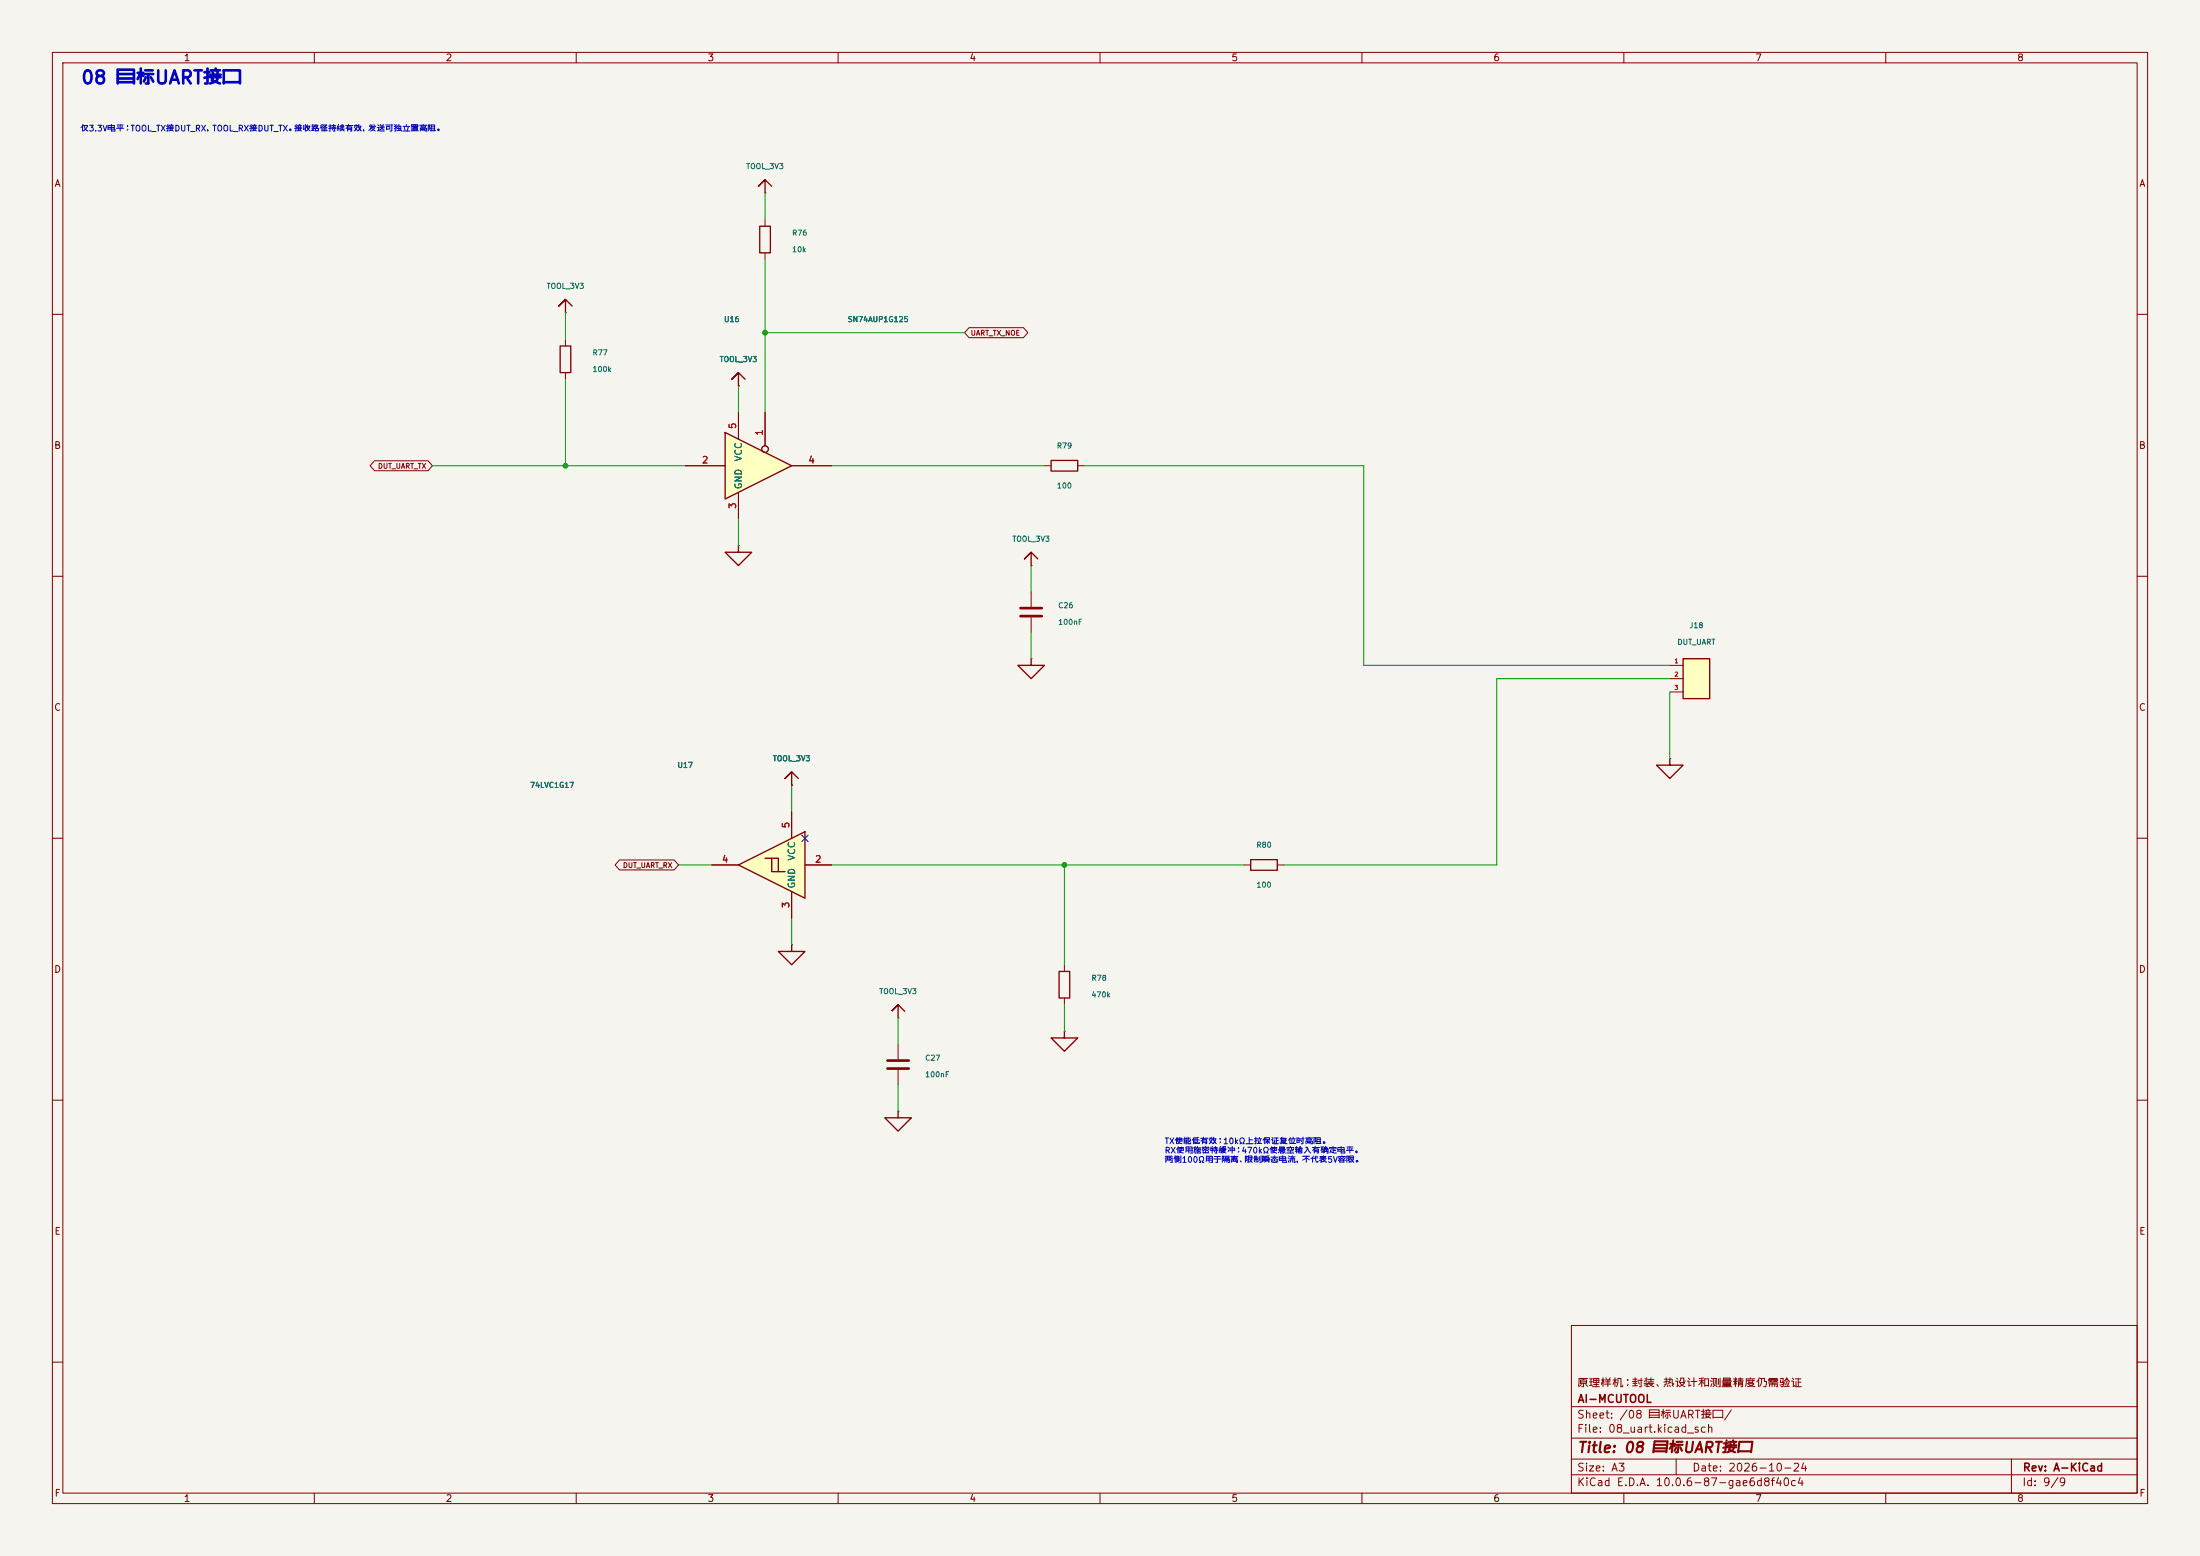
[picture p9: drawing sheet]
(kicad_sch
 (version 20260306)
 (generator "eeschema")
 (generator_version "10.0")
 (paper "A3")
 (title_block
  (title "08 目标UART接口")
  (date "2026-10-24")
  (rev "A-KiCad")
  (company "AI-MCUTOOL")
  (comment 1 "原理样机；封装、热设计和测量精度仍需验证"))
 (lib_symbols
  (symbol "AI_MCUTOOL:C"
   (pin_numbers (hide yes))
   (pin_names
    (offset 0.254)) (exclude_from_sim no) (in_bom yes) (on_board yes)
   (in_pos_files yes)
   (duplicate_pin_numbers_are_jumpers no)
   (property "Reference" "C" (at 0.635 2.54 0) (show_name no) (do_not_autoplace no) (effects (font (size 1.27 1.27)) (justify left)))
   (property "Value" "C" (at 0.635 -2.54 0) (show_name no) (do_not_autoplace no) (effects (font (size 1.27 1.27)) (justify left)))
   (property "Footprint" "" (at 0.9652 -3.81 0) (show_name no) (do_not_autoplace no) (hide yes) (effects (font (size 1.27 1.27))))
   (property "Datasheet" "" (at 0 0 0) (show_name no) (do_not_autoplace no) (hide yes) (effects (font (size 1.27 1.27))))
   (property "Description" "Unpolarized capacitor" (at 0 0 0) (show_name no) (do_not_autoplace no) (hide yes) (effects (font (size 1.27 1.27))))
   (symbol "C_0_1"
    (polyline (pts (xy -2.032 0.762) (xy 2.032 0.762)) (stroke (width 0.508) (type default)) (fill (type none)))
    (polyline (pts (xy -2.032 -0.762) (xy 2.032 -0.762)) (stroke (width 0.508) (type default)) (fill (type none))))
   (symbol "C_1_1"
    (pin passive line (at 0 3.81 270) (length 2.794) (name "" (effects (font (size 1.27 1.27)))) (number "1" (effects (font (size 1.27 1.27)))))
    (pin passive line (at 0 -3.81 90) (length 2.794) (name "" (effects (font (size 1.27 1.27)))) (number "2" (effects (font (size 1.27 1.27))))))
   (embedded_fonts no))
  (symbol "AI_MCUTOOL:COMMON_GND"
   (power global)
   (pin_numbers (hide yes))
   (pin_names
    (offset 0.635) (hide yes)) (exclude_from_sim no) (in_bom no) (on_board no)
   (in_pos_files yes)
   (duplicate_pin_numbers_are_jumpers no)
   (property "Reference" "#PWR" (at 0 0 0) (show_name no) (do_not_autoplace no) (effects (font (size 1 1))))
   (property "Value" "COMMON_GND" (at 0 0 0) (show_name no) (do_not_autoplace no) (effects (font (size 1 1))))
   (property "Footprint" "" (at 0 0 0) (show_name no) (do_not_autoplace no) (hide yes) (effects (font (size 1 1))))
   (property "Datasheet" "" (at 0 0 0) (show_name no) (do_not_autoplace no) (hide yes) (effects (font (size 1 1))))
   (property "Description" "" (at 0 0 0) (show_name no) (do_not_autoplace no) (hide yes) (effects (font (size 1.27 1.27))))
   (symbol "COMMON_GND_0_1"
    (polyline (pts (xy 0 0) (xy 0 -1.27) (xy -2.54 -1.27) (xy 0 -3.81) (xy 2.54 -1.27) (xy 0 -1.27)) (stroke (width 0.254) (type default)) (fill (type none))))
   (symbol "COMMON_GND_1_1"
    (pin power_in line (at 0 0 90) (length 0) (name "COMMON_GND" (effects (font (size 0.9 0.9)))) (number "1" (effects (font (size 0.8 0.8))))))
   (embedded_fonts no))
  (symbol "AI_MCUTOOL:HDR3_L"
   (pin_names
    (offset 0.635)) (exclude_from_sim no) (in_bom yes) (on_board yes)
   (in_pos_files yes)
   (duplicate_pin_numbers_are_jumpers no)
   (property "Reference" "J" (at 0 0 0) (show_name no) (do_not_autoplace no) (effects (font (size 1 1))))
   (property "Value" "HDR3_L" (at 0 0 0) (show_name no) (do_not_autoplace no) (effects (font (size 1 1))))
   (property "Footprint" "" (at 0 0 0) (show_name no) (do_not_autoplace no) (hide yes) (effects (font (size 1 1))))
   (property "Datasheet" "" (at 0 0 0) (show_name no) (do_not_autoplace no) (hide yes) (effects (font (size 1 1))))
   (property "Description" "" (at 0 0 0) (show_name no) (do_not_autoplace no) (hide yes) (effects (font (size 1.27 1.27))))
   (symbol "HDR3_L_0_1"
    (rectangle (start -2.54 1.27) (end 2.54 -6.35) (stroke (width 0.254) (type default)) (fill (type background))))
   (symbol "HDR3_L_1_1"
    (pin passive line (at -5.08 0 0) (length 2.54) (name "" (effects (font (size 0.9 0.9)))) (number "1" (effects (font (size 0.8 0.8)))))
    (pin passive line (at -5.08 -2.54 0) (length 2.54) (name "" (effects (font (size 0.9 0.9)))) (number "2" (effects (font (size 0.8 0.8)))))
    (pin passive line (at -5.08 -5.08 0) (length 2.54) (name "" (effects (font (size 0.9 0.9)))) (number "3" (effects (font (size 0.8 0.8))))))
   (embedded_fonts no))
  (symbol "AI_MCUTOOL:R"
   (pin_numbers (hide yes))
   (pin_names
    (offset 0)) (exclude_from_sim no) (in_bom yes) (on_board yes)
   (in_pos_files yes)
   (duplicate_pin_numbers_are_jumpers no)
   (property "Reference" "R" (at 2.032 0 90) (show_name no) (do_not_autoplace no) (effects (font (size 1.27 1.27))))
   (property "Value" "R" (at 0 0 90) (show_name no) (do_not_autoplace no) (effects (font (size 1.27 1.27))))
   (property "Footprint" "" (at -1.778 0 90) (show_name no) (do_not_autoplace no) (hide yes) (effects (font (size 1.27 1.27))))
   (property "Datasheet" "" (at 0 0 0) (show_name no) (do_not_autoplace no) (hide yes) (effects (font (size 1.27 1.27))))
   (property "Description" "Resistor" (at 0 0 0) (show_name no) (do_not_autoplace no) (hide yes) (effects (font (size 1.27 1.27))))
   (symbol "R_0_1"
    (rectangle (start -1.016 -2.54) (end 1.016 2.54) (stroke (width 0.254) (type default)) (fill (type none))))
   (symbol "R_1_1"
    (pin passive line (at 0 3.81 270) (length 1.27) (name "" (effects (font (size 1.27 1.27)))) (number "1" (effects (font (size 1.27 1.27)))))
    (pin passive line (at 0 -3.81 90) (length 1.27) (name "" (effects (font (size 1.27 1.27)))) (number "2" (effects (font (size 1.27 1.27))))))
   (embedded_fonts no))
  (symbol "AI_MCUTOOL:RX_BUFFER" (exclude_from_sim no) (in_bom yes) (on_board yes)
   (in_pos_files yes)
   (duplicate_pin_numbers_are_jumpers no)
   (property "Reference" "U" (at 0 3.81 0) (show_name no) (do_not_autoplace no) (effects (font (size 1.27 1.27)) (justify left)))
   (property "Value" "RX_BUFFER" (at 0 -3.81 0) (show_name no) (do_not_autoplace no) (effects (font (size 1.27 1.27)) (justify left)))
   (property "Footprint" "" (at -2.54 0 0) (show_name no) (do_not_autoplace no) (hide yes) (effects (font (size 1.27 1.27))))
   (property "Datasheet" "https://www.ti.com/lit/ds/symlink/sn74lvc1g17.pdf" (at 0 -6.35 0) (show_name no) (do_not_autoplace no) (hide yes) (effects (font (size 1.27 1.27)) (justify left)))
   (property "Description" "Single Schmitt Buffer Gate, Low-Voltage CMOS" (at 0 0 0) (show_name no) (do_not_autoplace no) (hide yes) (effects (font (size 1.27 1.27))))
   (symbol "RX_BUFFER_0_1"
    (polyline (pts (xy -7.62 6.35) (xy -7.62 -6.35) (xy 5.08 0) (xy -7.62 6.35)) (stroke (width 0.254) (type default)) (fill (type background)))
    (polyline (pts (xy -3.81 -1.27) (xy -2.54 -1.27) (xy -2.54 1.27) (xy -1.27 1.27)) (stroke (width 0.254) (type default)) (fill (type background)))
    (polyline (pts (xy -2.54 -1.27) (xy -1.27 -1.27) (xy -1.27 1.27) (xy 0 1.27)) (stroke (width 0.254) (type default)) (fill (type background))))
   (symbol "RX_BUFFER_1_1"
    (pin no_connect line (at -7.62 5.08 180) (length 5.08) (hide yes) (name "NC" (effects (font (size 1.27 1.27)))) (number "1" (effects (font (size 1.27 1.27)))))
    (pin input line (at -12.7 0 0) (length 5.08) (name "" (effects (font (size 1.27 1.27)))) (number "2" (effects (font (size 1.27 1.27)))))
    (pin power_in line (at -5.08 -10.16 90) (length 5.08) (name "GND" (effects (font (size 1.27 1.27)))) (number "3" (effects (font (size 1.27 1.27)))))
    (pin output line (at 10.16 0 180) (length 5.08) (name "" (effects (font (size 1.27 1.27)))) (number "4" (effects (font (size 1.27 1.27)))))
    (pin power_in line (at -5.08 10.16 270) (length 5.08) (name "VCC" (effects (font (size 1.27 1.27)))) (number "5" (effects (font (size 1.27 1.27))))))
   (embedded_fonts no))
  (symbol "AI_MCUTOOL:TOOL_3V3"
   (power global)
   (pin_numbers (hide yes))
   (pin_names
    (offset 0.635) (hide yes)) (exclude_from_sim no) (in_bom no) (on_board no)
   (in_pos_files yes)
   (duplicate_pin_numbers_are_jumpers no)
   (property "Reference" "#PWR" (at 0 0 0) (show_name no) (do_not_autoplace no) (effects (font (size 1 1))))
   (property "Value" "TOOL_3V3" (at 0 0 0) (show_name no) (do_not_autoplace no) (effects (font (size 1 1))))
   (property "Footprint" "" (at 0 0 0) (show_name no) (do_not_autoplace no) (hide yes) (effects (font (size 1 1))))
   (property "Datasheet" "" (at 0 0 0) (show_name no) (do_not_autoplace no) (hide yes) (effects (font (size 1 1))))
   (property "Description" "" (at 0 0 0) (show_name no) (do_not_autoplace no) (hide yes) (effects (font (size 1.27 1.27))))
   (symbol "TOOL_3V3_0_1"
    (polyline (pts (xy 0 0) (xy 0 2.54) (xy -1.27 1.27) (xy 0 2.54) (xy 1.27 1.27)) (stroke (width 0.254) (type default)) (fill (type none))))
   (symbol "TOOL_3V3_1_1"
    (pin power_in line (at 0 0 90) (length 0) (name "TOOL_3V3" (effects (font (size 0.9 0.9)))) (number "1" (effects (font (size 0.8 0.8))))))
   (embedded_fonts no))
  (symbol "AI_MCUTOOL:TX_BUFFER" (exclude_from_sim no) (in_bom yes) (on_board yes)
   (in_pos_files yes)
   (duplicate_pin_numbers_are_jumpers no)
   (property "Reference" "U" (at -2.54 3.81 0) (show_name no) (do_not_autoplace no) (effects (font (size 1.27 1.27))))
   (property "Value" "TX_BUFFER" (at 0 -3.81 0) (show_name no) (do_not_autoplace no) (effects (font (size 1.27 1.27))))
   (property "Footprint" "" (at 0 0 0) (show_name no) (do_not_autoplace no) (hide yes) (effects (font (size 1.27 1.27))))
   (property "Datasheet" "http://www.ti.com/lit/sg/scyt129e/scyt129e.pdf" (at 0 0 0) (show_name no) (do_not_autoplace no) (hide yes) (effects (font (size 1.27 1.27))))
   (property "Description" "Single Buffer Gate Tri-State, Low-Voltage CMOS" (at 0 0 0) (show_name no) (do_not_autoplace no) (hide yes) (effects (font (size 1.27 1.27))))
   (symbol "TX_BUFFER_0_1"
    (polyline (pts (xy -7.62 6.35) (xy -7.62 -6.35) (xy 5.08 0) (xy -7.62 6.35)) (stroke (width 0.254) (type default)) (fill (type background))))
   (symbol "TX_BUFFER_1_1"
    (pin input inverted (at 0 10.16 270) (length 7.62) (name "" (effects (font (size 1.27 1.27)))) (number "1" (effects (font (size 1.27 1.27)))))
    (pin input line (at -15.24 0 0) (length 7.62) (name "" (effects (font (size 1.27 1.27)))) (number "2" (effects (font (size 1.27 1.27)))))
    (pin power_in line (at -5.08 -10.16 90) (length 5.08) (name "GND" (effects (font (size 1.27 1.27)))) (number "3" (effects (font (size 1.27 1.27)))))
    (pin tri_state line (at 12.7 0 180) (length 7.62) (name "" (effects (font (size 1.27 1.27)))) (number "4" (effects (font (size 1.27 1.27)))))
    (pin power_in line (at -5.08 10.16 270) (length 5.08) (name "VCC" (effects (font (size 1.27 1.27)))) (number "5" (effects (font (size 1.27 1.27))))))
   (embedded_fonts no)))
 (text "08 目标UART接口"
  (exclude_from_sim no)
  (at 15.24 16.51 0)
  (effects (font (size 2.5 2.5)
    (bold yes)) (justify left bottom)))
 (text "仅3.3V电平；TOOL_TX接DUT_RX，TOOL_RX接DUT_TX。接收路径持续有效，发送可独立置高阻。"
  (exclude_from_sim no)
  (at 15.24 25.4 0)
  (effects (font (size 1.1 1.1)) (justify left bottom)))
 (text "TX使能低有效；10kΩ上拉保证复位时高阻。\nRX使用施密特缓冲；470kΩ使悬空输入有确定电平。\n两侧100Ω用于隔离、限制瞬态电流，不代表5V容限。"
  (exclude_from_sim no)
  (at 222.25 222.25 0)
  (effects (font (size 1.1 1.1)) (justify left bottom)))
 (junction
  (at 107.95 88.9)
  (diameter 0)
  (color 0 0 0 0))
 (junction
  (at 146.05 63.5)
  (diameter 0)
  (color 0 0 0 0))
 (junction
  (at 203.2 165.1)
  (diameter 0)
  (color 0 0 0 0))
 (no_connect
  (at 153.67 160.02))
 (wire
  (pts (xy 107.95 72.39) (xy 107.95 88.9))
  (stroke (width 0) (type default)))
 (wire
  (pts (xy 196.85 107.95) (xy 196.85 113.03))
  (stroke (width 0) (type default)))
 (wire
  (pts (xy 245.11 165.1) (xy 285.75 165.1))
  (stroke (width 0) (type default)))
 (wire
  (pts (xy 260.35 88.9) (xy 260.35 127))
  (stroke (width 0) (type default)))
 (wire
  (pts (xy 82.55 88.9) (xy 107.95 88.9))
  (stroke (width 0) (type default)))
 (wire
  (pts (xy 171.45 207.01) (xy 171.45 212.09))
  (stroke (width 0) (type default)))
 (wire
  (pts (xy 140.97 73.66) (xy 140.97 78.74))
  (stroke (width 0) (type default)))
 (wire
  (pts (xy 285.75 129.54) (xy 285.75 165.1))
  (stroke (width 0) (type default)))
 (wire
  (pts (xy 285.75 129.54) (xy 318.77 129.54))
  (stroke (width 0) (type default)))
 (wire
  (pts (xy 146.05 49.53) (xy 146.05 63.5))
  (stroke (width 0) (type default)))
 (wire
  (pts (xy 260.35 127) (xy 318.77 127))
  (stroke (width 0) (type default)))
 (wire
  (pts (xy 146.05 36.83) (xy 146.05 41.91))
  (stroke (width 0) (type default)))
 (wire
  (pts (xy 318.77 132.08) (xy 318.77 144.78))
  (stroke (width 0) (type default)))
 (wire
  (pts (xy 203.2 165.1) (xy 203.2 184.15))
  (stroke (width 0) (type default)))
 (wire
  (pts (xy 146.05 63.5) (xy 184.15 63.5))
  (stroke (width 0) (type default)))
 (wire
  (pts (xy 151.13 175.26) (xy 151.13 180.34))
  (stroke (width 0) (type default)))
 (wire
  (pts (xy 107.95 88.9) (xy 130.81 88.9))
  (stroke (width 0) (type default)))
 (wire
  (pts (xy 151.13 149.86) (xy 151.13 154.94))
  (stroke (width 0) (type default)))
 (wire
  (pts (xy 203.2 165.1) (xy 237.49 165.1))
  (stroke (width 0) (type default)))
 (wire
  (pts (xy 107.95 59.69) (xy 107.95 64.77))
  (stroke (width 0) (type default)))
 (wire
  (pts (xy 196.85 120.65) (xy 196.85 125.73))
  (stroke (width 0) (type default)))
 (wire
  (pts (xy 140.97 99.06) (xy 140.97 104.14))
  (stroke (width 0) (type default)))
 (wire
  (pts (xy 129.54 165.1) (xy 135.89 165.1))
  (stroke (width 0) (type default)))
 (wire
  (pts (xy 203.2 191.77) (xy 203.2 196.85))
  (stroke (width 0) (type default)))
 (wire
  (pts (xy 207.01 88.9) (xy 260.35 88.9))
  (stroke (width 0) (type default)))
 (wire
  (pts (xy 158.75 165.1) (xy 203.2 165.1))
  (stroke (width 0) (type default)))
 (wire
  (pts (xy 146.05 63.5) (xy 146.05 78.74))
  (stroke (width 0) (type default)))
 (wire
  (pts (xy 158.75 88.9) (xy 199.39 88.9))
  (stroke (width 0) (type default)))
 (wire
  (pts (xy 171.45 194.31) (xy 171.45 199.39))
  (stroke (width 0) (type default)))
 (global_label "UART_TX_NOE"
  (shape bidirectional)
  (at 184.15 63.5 0)
  (fields_autoplaced yes)
  (effects (font (size 0.95 0.95)) (justify left))
  (property "Intersheetrefs" "${INTERSHEET_REFS}" (at 196.6239 63.5 0) (hide yes) (show_name no) (do_not_autoplace no) (effects (font (size 1 1)) (justify left))))
 (global_label "DUT_UART_RX"
  (shape bidirectional)
  (at 129.54 165.1 180)
  (fields_autoplaced yes)
  (effects (font (size 0.95 0.95)) (justify right))
  (property "Intersheetrefs" "${INTERSHEET_REFS}" (at 117.0208 165.1 0) (hide yes) (show_name no) (do_not_autoplace no) (effects (font (size 1 1)) (justify right))))
 (global_label "DUT_UART_TX"
  (shape bidirectional)
  (at 82.55 88.9 180)
  (fields_autoplaced yes)
  (effects (font (size 0.95 0.95)) (justify right))
  (property "Intersheetrefs" "${INTERSHEET_REFS}" (at 70.257 88.9 0) (hide yes) (show_name no) (do_not_autoplace no) (effects (font (size 1 1)) (justify right))))
 (symbol
  (lib_id "AI_MCUTOOL:TOOL_3V3")
  (at 140.97 73.66 0)
  (unit 1)
  (body_style 1)
  (exclude_from_sim no)
  (in_bom no)
  (on_board no)
  (in_pos_files yes)
  (dnp no)
  (property "Reference" "#PWR08012" (at 0 0 0) (hide yes) (show_name no) (do_not_autoplace no) (effects (font (size 1 1))))
  (property "Value" "TOOL_3V3" (at 140.97 68.58 0) (show_name no) (do_not_autoplace no) (effects (font (size 1 1))))
  (property "Footprint" "" (at 0 0 0) (hide yes) (show_name no) (do_not_autoplace no) (effects (font (size 1 1))))
  (property "Datasheet" "" (at 140.97 73.66 0) (show_name no) (do_not_autoplace no) (effects (font (size 1.27 1.27))))
  (property "Description" "" (at 140.97 73.66 0) (show_name no) (do_not_autoplace no) (effects (font (size 1.27 1.27))))
  (pin "1"))
 (symbol
  (lib_id "AI_MCUTOOL:TOOL_3V3")
  (at 196.85 107.95 0)
  (unit 1)
  (body_style 1)
  (exclude_from_sim no)
  (in_bom no)
  (on_board no)
  (in_pos_files yes)
  (dnp no)
  (property "Reference" "#PWR08018" (at 0 0 0) (hide yes) (show_name no) (do_not_autoplace no) (effects (font (size 1 1))))
  (property "Value" "TOOL_3V3" (at 196.85 102.87 0) (show_name no) (do_not_autoplace no) (effects (font (size 1 1))))
  (property "Footprint" "" (at 0 0 0) (hide yes) (show_name no) (do_not_autoplace no) (effects (font (size 1 1))))
  (property "Datasheet" "" (at 196.85 107.95 0) (show_name no) (do_not_autoplace no) (effects (font (size 1.27 1.27))))
  (property "Description" "" (at 196.85 107.95 0) (show_name no) (do_not_autoplace no) (effects (font (size 1.27 1.27))))
  (pin "1"))
 (symbol
  (lib_id "AI_MCUTOOL:COMMON_GND")
  (at 203.2 196.85 0)
  (unit 1)
  (body_style 1)
  (exclude_from_sim no)
  (in_bom no)
  (on_board no)
  (in_pos_files yes)
  (dnp no)
  (property "Reference" "#PWR08017" (at 0 0 0) (hide yes) (show_name no) (do_not_autoplace no) (effects (font (size 1 1))))
  (property "Value" "COMMON_GND" (at 203.2 191.77 0) (hide yes) (show_name no) (do_not_autoplace no) (effects (font (size 1 1))))
  (property "Footprint" "" (at 0 0 0) (hide yes) (show_name no) (do_not_autoplace no) (effects (font (size 1 1))))
  (property "Datasheet" "" (at 203.2 196.85 0) (show_name no) (do_not_autoplace no) (effects (font (size 1.27 1.27))))
  (property "Description" "" (at 203.2 196.85 0) (show_name no) (do_not_autoplace no) (effects (font (size 1.27 1.27))))
  (pin "1"))
 (symbol
  (lib_id "AI_MCUTOOL:TOOL_3V3")
  (at 151.13 149.86 0)
  (unit 1)
  (body_style 1)
  (exclude_from_sim no)
  (in_bom no)
  (on_board no)
  (in_pos_files yes)
  (dnp no)
  (property "Reference" "#PWR08016" (at 0 0 0) (hide yes) (show_name no) (do_not_autoplace no) (effects (font (size 1 1))))
  (property "Value" "TOOL_3V3" (at 151.13 144.78 0) (show_name no) (do_not_autoplace no) (effects (font (size 1 1))))
  (property "Footprint" "" (at 0 0 0) (hide yes) (show_name no) (do_not_autoplace no) (effects (font (size 1 1))))
  (property "Datasheet" "" (at 151.13 149.86 0) (show_name no) (do_not_autoplace no) (effects (font (size 1.27 1.27))))
  (property "Description" "" (at 151.13 149.86 0) (show_name no) (do_not_autoplace no) (effects (font (size 1.27 1.27))))
  (pin "1"))
 (symbol
  (lib_id "AI_MCUTOOL:COMMON_GND")
  (at 171.45 212.09 0)
  (unit 1)
  (body_style 1)
  (exclude_from_sim no)
  (in_bom no)
  (on_board no)
  (in_pos_files yes)
  (dnp no)
  (property "Reference" "#PWR08021" (at 0 0 0) (hide yes) (show_name no) (do_not_autoplace no) (effects (font (size 1 1))))
  (property "Value" "COMMON_GND" (at 171.45 207.01 0) (hide yes) (show_name no) (do_not_autoplace no) (effects (font (size 1 1))))
  (property "Footprint" "" (at 0 0 0) (hide yes) (show_name no) (do_not_autoplace no) (effects (font (size 1 1))))
  (property "Datasheet" "" (at 171.45 212.09 0) (show_name no) (do_not_autoplace no) (effects (font (size 1.27 1.27))))
  (property "Description" "" (at 171.45 212.09 0) (show_name no) (do_not_autoplace no) (effects (font (size 1.27 1.27))))
  (pin "1"))
 (symbol
  (lib_id "AI_MCUTOOL:TOOL_3V3")
  (at 107.95 59.69 0)
  (unit 1)
  (body_style 1)
  (exclude_from_sim no)
  (in_bom no)
  (on_board no)
  (in_pos_files yes)
  (dnp no)
  (property "Reference" "#PWR08013" (at 0 0 0) (hide yes) (show_name no) (do_not_autoplace no) (effects (font (size 1 1))))
  (property "Value" "TOOL_3V3" (at 107.95 54.61 0) (show_name no) (do_not_autoplace no) (effects (font (size 1 1))))
  (property "Footprint" "" (at 0 0 0) (hide yes) (show_name no) (do_not_autoplace no) (effects (font (size 1 1))))
  (property "Datasheet" "" (at 107.95 59.69 0) (show_name no) (do_not_autoplace no) (effects (font (size 1.27 1.27))))
  (property "Description" "" (at 107.95 59.69 0) (show_name no) (do_not_autoplace no) (effects (font (size 1.27 1.27))))
  (pin "1"))
 (symbol
  (lib_id "AI_MCUTOOL:TOOL_3V3")
  (at 146.05 36.83 0)
  (unit 1)
  (body_style 1)
  (exclude_from_sim no)
  (in_bom no)
  (on_board no)
  (in_pos_files yes)
  (dnp no)
  (property "Reference" "#PWR08014" (at 0 0 0) (hide yes) (show_name no) (do_not_autoplace no) (effects (font (size 1 1))))
  (property "Value" "TOOL_3V3" (at 146.05 31.75 0) (show_name no) (do_not_autoplace no) (effects (font (size 1 1))))
  (property "Footprint" "" (at 0 0 0) (hide yes) (show_name no) (do_not_autoplace no) (effects (font (size 1 1))))
  (property "Datasheet" "" (at 146.05 36.83 0) (show_name no) (do_not_autoplace no) (effects (font (size 1.27 1.27))))
  (property "Description" "" (at 146.05 36.83 0) (show_name no) (do_not_autoplace no) (effects (font (size 1.27 1.27))))
  (pin "1"))
 (symbol
  (lib_id "AI_MCUTOOL:R")
  (at 203.2 88.9 90)
  (unit 1)
  (body_style 1)
  (exclude_from_sim no)
  (in_bom yes)
  (on_board yes)
  (in_pos_files yes)
  (dnp no)
  (property "Reference" "R79" (at 203.2 85.09 90) (show_name no) (do_not_autoplace no) (effects (font (size 1 1))))
  (property "Value" "100" (at 203.2 92.71 90) (show_name no) (do_not_autoplace no) (effects (font (size 1 1))))
  (property "Footprint" "Resistor_SMD:R_0603_1608Metric" (at 0 0 0) (hide yes) (show_name no) (do_not_autoplace no) (effects (font (size 1 1))))
  (property "Datasheet" "" (at 0 0 0) (hide yes) (show_name no) (do_not_autoplace no) (effects (font (size 1 1))))
  (property "Description" "" (at 203.2 88.9 0) (show_name no) (do_not_autoplace no) (effects (font (size 1.27 1.27))))
  (property "Manufacturer Part" "RC0603FR-07100RL" (at 0 0 0) (hide yes) (show_name no) (do_not_autoplace no) (effects (font (size 1 1))))
  (property "Design Note" "1%，额定≥0.1W初值" (at 0 0 0) (hide yes) (show_name no) (do_not_autoplace no) (effects (font (size 1 1))))
  (property "Footprint Status" "封装几何仍需制造审查" (at 0 0 0) (hide yes) (show_name no) (do_not_autoplace no) (effects (font (size 1 1))))
  (pin "1")
  (pin "2"))
 (symbol
  (lib_id "AI_MCUTOOL:C")
  (at 196.85 116.84 0)
  (unit 1)
  (body_style 1)
  (exclude_from_sim no)
  (in_bom yes)
  (on_board yes)
  (in_pos_files yes)
  (dnp no)
  (property "Reference" "C26" (at 201.93 115.57 0) (show_name no) (do_not_autoplace no) (effects (font (size 1 1)) (justify left)))
  (property "Value" "100nF" (at 201.93 118.745 0) (show_name no) (do_not_autoplace no) (effects (font (size 1 1)) (justify left)))
  (property "Footprint" "Capacitor_SMD:C_0603_1608Metric" (at 0 0 0) (hide yes) (show_name no) (do_not_autoplace no) (effects (font (size 1 1))))
  (property "Datasheet" "" (at 0 0 0) (hide yes) (show_name no) (do_not_autoplace no) (effects (font (size 1 1))))
  (property "Description" "" (at 196.85 116.84 0) (show_name no) (do_not_autoplace no) (effects (font (size 1.27 1.27))))
  (property "Manufacturer Part" "GRM188R71H104KA93D" (at 0 0 0) (hide yes) (show_name no) (do_not_autoplace no) (effects (font (size 1 1))))
  (property "Design Note" "TX缓冲器就近去耦" (at 0 0 0) (hide yes) (show_name no) (do_not_autoplace no) (effects (font (size 1 1))))
  (property "Footprint Status" "封装几何仍需制造审查" (at 0 0 0) (hide yes) (show_name no) (do_not_autoplace no) (effects (font (size 1 1))))
  (pin "1")
  (pin "2"))
 (symbol
  (lib_id "AI_MCUTOOL:TX_BUFFER")
  (at 146.05 88.9 0)
  (unit 1)
  (body_style 1)
  (exclude_from_sim no)
  (in_bom yes)
  (on_board yes)
  (in_pos_files yes)
  (dnp no)
  (property "Reference" "U16" (at 139.7 60.96 0) (show_name no) (do_not_autoplace no) (effects (font (size 1 1))))
  (property "Value" "SN74AUP1G125" (at 167.64 60.96 0) (show_name no) (do_not_autoplace no) (effects (font (size 1 1))))
  (property "Footprint" "Package_TO_SOT_SMD:SOT-23-5" (at 0 0 0) (hide yes) (show_name no) (do_not_autoplace no) (effects (font (size 1 1))))
  (property "Datasheet" "" (at 0 0 0) (hide yes) (show_name no) (do_not_autoplace no) (effects (font (size 1 1))))
  (property "Description" "" (at 146.05 88.9 0) (show_name no) (do_not_autoplace no) (effects (font (size 1.27 1.27))))
  (property "Manufacturer Part" "SN74AUP1G125DBVR" (at 0 0 0) (hide yes) (show_name no) (do_not_autoplace no) (effects (font (size 1 1))))
  (property "Design Note" "" (at 0 0 0) (hide yes) (show_name no) (do_not_autoplace no) (effects (font (size 1 1))))
  (property "Footprint Status" "封装几何仍需制造审查" (at 0 0 0) (hide yes) (show_name no) (do_not_autoplace no) (effects (font (size 1 1))))
  (pin "1")
  (pin "2")
  (pin "3")
  (pin "4")
  (pin "5"))
 (symbol
  (lib_id "AI_MCUTOOL:R")
  (at 146.05 45.72 0)
  (unit 1)
  (body_style 1)
  (exclude_from_sim no)
  (in_bom yes)
  (on_board yes)
  (in_pos_files yes)
  (dnp no)
  (property "Reference" "R76" (at 151.13 44.45 0) (show_name no) (do_not_autoplace no) (effects (font (size 1 1)) (justify left)))
  (property "Value" "10k" (at 151.13 47.625 0) (show_name no) (do_not_autoplace no) (effects (font (size 1 1)) (justify left)))
  (property "Footprint" "Resistor_SMD:R_0603_1608Metric" (at 0 0 0) (hide yes) (show_name no) (do_not_autoplace no) (effects (font (size 1 1))))
  (property "Datasheet" "" (at 0 0 0) (hide yes) (show_name no) (do_not_autoplace no) (effects (font (size 1 1))))
  (property "Description" "" (at 146.05 45.72 0) (show_name no) (do_not_autoplace no) (effects (font (size 1.27 1.27))))
  (property "Manufacturer Part" "RC0603FR-0710KL" (at 0 0 0) (hide yes) (show_name no) (do_not_autoplace no) (effects (font (size 1 1))))
  (property "Design Note" "1%，额定≥0.1W初值" (at 0 0 0) (hide yes) (show_name no) (do_not_autoplace no) (effects (font (size 1 1))))
  (property "Footprint Status" "封装几何仍需制造审查" (at 0 0 0) (hide yes) (show_name no) (do_not_autoplace no) (effects (font (size 1 1))))
  (pin "1")
  (pin "2"))
 (symbol
  (lib_id "AI_MCUTOOL:COMMON_GND")
  (at 318.77 144.78 0)
  (unit 1)
  (body_style 1)
  (exclude_from_sim no)
  (in_bom no)
  (on_board no)
  (in_pos_files yes)
  (dnp no)
  (property "Reference" "#PWR08010" (at 0 0 0) (hide yes) (show_name no) (do_not_autoplace no) (effects (font (size 1 1))))
  (property "Value" "COMMON_GND" (at 318.77 139.7 0) (hide yes) (show_name no) (do_not_autoplace no) (effects (font (size 1 1))))
  (property "Footprint" "" (at 0 0 0) (hide yes) (show_name no) (do_not_autoplace no) (effects (font (size 1 1))))
  (property "Datasheet" "" (at 318.77 144.78 0) (show_name no) (do_not_autoplace no) (effects (font (size 1.27 1.27))))
  (property "Description" "" (at 318.77 144.78 0) (show_name no) (do_not_autoplace no) (effects (font (size 1.27 1.27))))
  (pin "1"))
 (symbol
  (lib_id "AI_MCUTOOL:COMMON_GND")
  (at 196.85 125.73 0)
  (unit 1)
  (body_style 1)
  (exclude_from_sim no)
  (in_bom no)
  (on_board no)
  (in_pos_files yes)
  (dnp no)
  (property "Reference" "#PWR08019" (at 0 0 0) (hide yes) (show_name no) (do_not_autoplace no) (effects (font (size 1 1))))
  (property "Value" "COMMON_GND" (at 196.85 120.65 0) (hide yes) (show_name no) (do_not_autoplace no) (effects (font (size 1 1))))
  (property "Footprint" "" (at 0 0 0) (hide yes) (show_name no) (do_not_autoplace no) (effects (font (size 1 1))))
  (property "Datasheet" "" (at 196.85 125.73 0) (show_name no) (do_not_autoplace no) (effects (font (size 1.27 1.27))))
  (property "Description" "" (at 196.85 125.73 0) (show_name no) (do_not_autoplace no) (effects (font (size 1.27 1.27))))
  (pin "1"))
 (symbol
  (lib_id "AI_MCUTOOL:RX_BUFFER")
  (at 146.05 165.1 0)
  (mirror y)
  (unit 1)
  (body_style 1)
  (exclude_from_sim no)
  (in_bom yes)
  (on_board yes)
  (in_pos_files yes)
  (dnp no)
  (property "Reference" "U17" (at 130.81 146.05 0) (show_name no) (do_not_autoplace no) (effects (font (size 1 1))))
  (property "Value" "74LVC1G17" (at 105.41 149.86 0) (show_name no) (do_not_autoplace no) (effects (font (size 1 1))))
  (property "Footprint" "Package_TO_SOT_SMD:SOT-23-5" (at 0 0 0) (hide yes) (show_name no) (do_not_autoplace no) (effects (font (size 1 1))))
  (property "Datasheet" "" (at 0 0 0) (hide yes) (show_name no) (do_not_autoplace no) (effects (font (size 1 1))))
  (property "Description" "" (at 146.05 165.1 0) (show_name no) (do_not_autoplace no) (effects (font (size 1.27 1.27))))
  (property "Manufacturer Part" "74LVC1G17GV,125" (at 0 0 0) (hide yes) (show_name no) (do_not_autoplace no) (effects (font (size 1 1))))
  (property "Design Note" "" (at 0 0 0) (hide yes) (show_name no) (do_not_autoplace no) (effects (font (size 1 1))))
  (property "Footprint Status" "封装几何仍需制造审查" (at 0 0 0) (hide yes) (show_name no) (do_not_autoplace no) (effects (font (size 1 1))))
  (pin "1")
  (pin "2")
  (pin "3")
  (pin "4")
  (pin "5"))
 (symbol
  (lib_id "AI_MCUTOOL:HDR3_L")
  (at 323.85 127 0)
  (unit 1)
  (body_style 1)
  (exclude_from_sim no)
  (in_bom yes)
  (on_board yes)
  (in_pos_files yes)
  (dnp no)
  (property "Reference" "J18" (at 323.85 119.38 0) (show_name no) (do_not_autoplace no) (effects (font (size 1 1))))
  (property "Value" "DUT_UART" (at 323.85 122.555 0) (show_name no) (do_not_autoplace no) (effects (font (size 1 1))))
  (property "Footprint" "Connector_PinHeader_2.54mm:PinHeader_1x03_P2.54mm_Vertical" (at 0 0 0) (hide yes) (show_name no) (do_not_autoplace no) (effects (font (size 1 1))))
  (property "Datasheet" "" (at 0 0 0) (hide yes) (show_name no) (do_not_autoplace no) (effects (font (size 1 1))))
  (property "Description" "" (at 323.85 127 0) (show_name no) (do_not_autoplace no) (effects (font (size 1.27 1.27))))
  (property "Manufacturer Part" "" (at 0 0 0) (hide yes) (show_name no) (do_not_autoplace no) (effects (font (size 1 1))))
  (property "Design Note" "元件面1脚方焊盘；板端、线端及压降待选型核验" (at 0 0 0) (hide yes) (show_name no) (do_not_autoplace no) (effects (font (size 1 1))))
  (property "Footprint Status" "封装几何仍需制造审查" (at 0 0 0) (hide yes) (show_name no) (do_not_autoplace no) (effects (font (size 1 1))))
  (pin "1")
  (pin "2")
  (pin "3"))
 (symbol
  (lib_id "AI_MCUTOOL:R")
  (at 107.95 68.58 0)
  (unit 1)
  (body_style 1)
  (exclude_from_sim no)
  (in_bom yes)
  (on_board yes)
  (in_pos_files yes)
  (dnp no)
  (property "Reference" "R77" (at 113.03 67.31 0) (show_name no) (do_not_autoplace no) (effects (font (size 1 1)) (justify left)))
  (property "Value" "100k" (at 113.03 70.485 0) (show_name no) (do_not_autoplace no) (effects (font (size 1 1)) (justify left)))
  (property "Footprint" "Resistor_SMD:R_0603_1608Metric" (at 0 0 0) (hide yes) (show_name no) (do_not_autoplace no) (effects (font (size 1 1))))
  (property "Datasheet" "" (at 0 0 0) (hide yes) (show_name no) (do_not_autoplace no) (effects (font (size 1 1))))
  (property "Description" "" (at 107.95 68.58 0) (show_name no) (do_not_autoplace no) (effects (font (size 1.27 1.27))))
  (property "Manufacturer Part" "RC0603FR-07100KL" (at 0 0 0) (hide yes) (show_name no) (do_not_autoplace no) (effects (font (size 1 1))))
  (property "Design Note" "1%，额定≥0.1W初值" (at 0 0 0) (hide yes) (show_name no) (do_not_autoplace no) (effects (font (size 1 1))))
  (property "Footprint Status" "封装几何仍需制造审查" (at 0 0 0) (hide yes) (show_name no) (do_not_autoplace no) (effects (font (size 1 1))))
  (pin "1")
  (pin "2"))
 (symbol
  (lib_id "AI_MCUTOOL:R")
  (at 241.3 165.1 270)
  (unit 1)
  (body_style 1)
  (exclude_from_sim no)
  (in_bom yes)
  (on_board yes)
  (in_pos_files yes)
  (dnp no)
  (property "Reference" "R80" (at 241.3 161.29 90) (show_name no) (do_not_autoplace no) (effects (font (size 1 1))))
  (property "Value" "100" (at 241.3 168.91 90) (show_name no) (do_not_autoplace no) (effects (font (size 1 1))))
  (property "Footprint" "Resistor_SMD:R_0603_1608Metric" (at 0 0 0) (hide yes) (show_name no) (do_not_autoplace no) (effects (font (size 1 1))))
  (property "Datasheet" "" (at 0 0 0) (hide yes) (show_name no) (do_not_autoplace no) (effects (font (size 1 1))))
  (property "Description" "" (at 241.3 165.1 0) (show_name no) (do_not_autoplace no) (effects (font (size 1.27 1.27))))
  (property "Manufacturer Part" "RC0603FR-07100RL" (at 0 0 0) (hide yes) (show_name no) (do_not_autoplace no) (effects (font (size 1 1))))
  (property "Design Note" "1%，额定≥0.1W初值" (at 0 0 0) (hide yes) (show_name no) (do_not_autoplace no) (effects (font (size 1 1))))
  (property "Footprint Status" "封装几何仍需制造审查" (at 0 0 0) (hide yes) (show_name no) (do_not_autoplace no) (effects (font (size 1 1))))
  (pin "1")
  (pin "2"))
 (symbol
  (lib_id "AI_MCUTOOL:COMMON_GND")
  (at 140.97 104.14 0)
  (unit 1)
  (body_style 1)
  (exclude_from_sim no)
  (in_bom no)
  (on_board no)
  (in_pos_files yes)
  (dnp no)
  (property "Reference" "#PWR08011" (at 0 0 0) (hide yes) (show_name no) (do_not_autoplace no) (effects (font (size 1 1))))
  (property "Value" "COMMON_GND" (at 140.97 99.06 0) (hide yes) (show_name no) (do_not_autoplace no) (effects (font (size 1 1))))
  (property "Footprint" "" (at 0 0 0) (hide yes) (show_name no) (do_not_autoplace no) (effects (font (size 1 1))))
  (property "Datasheet" "" (at 140.97 104.14 0) (show_name no) (do_not_autoplace no) (effects (font (size 1.27 1.27))))
  (property "Description" "" (at 140.97 104.14 0) (show_name no) (do_not_autoplace no) (effects (font (size 1.27 1.27))))
  (pin "1"))
 (symbol
  (lib_id "AI_MCUTOOL:C")
  (at 171.45 203.2 0)
  (unit 1)
  (body_style 1)
  (exclude_from_sim no)
  (in_bom yes)
  (on_board yes)
  (in_pos_files yes)
  (dnp no)
  (property "Reference" "C27" (at 176.53 201.93 0) (show_name no) (do_not_autoplace no) (effects (font (size 1 1)) (justify left)))
  (property "Value" "100nF" (at 176.53 205.105 0) (show_name no) (do_not_autoplace no) (effects (font (size 1 1)) (justify left)))
  (property "Footprint" "Capacitor_SMD:C_0603_1608Metric" (at 0 0 0) (hide yes) (show_name no) (do_not_autoplace no) (effects (font (size 1 1))))
  (property "Datasheet" "" (at 0 0 0) (hide yes) (show_name no) (do_not_autoplace no) (effects (font (size 1 1))))
  (property "Description" "" (at 171.45 203.2 0) (show_name no) (do_not_autoplace no) (effects (font (size 1.27 1.27))))
  (property "Manufacturer Part" "GRM188R71H104KA93D" (at 0 0 0) (hide yes) (show_name no) (do_not_autoplace no) (effects (font (size 1 1))))
  (property "Design Note" "RX缓冲器就近去耦" (at 0 0 0) (hide yes) (show_name no) (do_not_autoplace no) (effects (font (size 1 1))))
  (property "Footprint Status" "封装几何仍需制造审查" (at 0 0 0) (hide yes) (show_name no) (do_not_autoplace no) (effects (font (size 1 1))))
  (pin "1")
  (pin "2"))
 (symbol
  (lib_id "AI_MCUTOOL:TOOL_3V3")
  (at 171.45 194.31 0)
  (unit 1)
  (body_style 1)
  (exclude_from_sim no)
  (in_bom no)
  (on_board no)
  (in_pos_files yes)
  (dnp no)
  (property "Reference" "#PWR08020" (at 0 0 0) (hide yes) (show_name no) (do_not_autoplace no) (effects (font (size 1 1))))
  (property "Value" "TOOL_3V3" (at 171.45 189.23 0) (show_name no) (do_not_autoplace no) (effects (font (size 1 1))))
  (property "Footprint" "" (at 0 0 0) (hide yes) (show_name no) (do_not_autoplace no) (effects (font (size 1 1))))
  (property "Datasheet" "" (at 171.45 194.31 0) (show_name no) (do_not_autoplace no) (effects (font (size 1.27 1.27))))
  (property "Description" "" (at 171.45 194.31 0) (show_name no) (do_not_autoplace no) (effects (font (size 1.27 1.27))))
  (pin "1"))
 (symbol
  (lib_id "AI_MCUTOOL:R")
  (at 203.2 187.96 0)
  (unit 1)
  (body_style 1)
  (exclude_from_sim no)
  (in_bom yes)
  (on_board yes)
  (in_pos_files yes)
  (dnp no)
  (property "Reference" "R78" (at 208.28 186.69 0) (show_name no) (do_not_autoplace no) (effects (font (size 1 1)) (justify left)))
  (property "Value" "470k" (at 208.28 189.865 0) (show_name no) (do_not_autoplace no) (effects (font (size 1 1)) (justify left)))
  (property "Footprint" "Resistor_SMD:R_0603_1608Metric" (at 0 0 0) (hide yes) (show_name no) (do_not_autoplace no) (effects (font (size 1 1))))
  (property "Datasheet" "" (at 0 0 0) (hide yes) (show_name no) (do_not_autoplace no) (effects (font (size 1 1))))
  (property "Description" "" (at 203.2 187.96 0) (show_name no) (do_not_autoplace no) (effects (font (size 1.27 1.27))))
  (property "Manufacturer Part" "RC0603FR-07470KL" (at 0 0 0) (hide yes) (show_name no) (do_not_autoplace no) (effects (font (size 1 1))))
  (property "Design Note" "1%，额定≥0.1W初值" (at 0 0 0) (hide yes) (show_name no) (do_not_autoplace no) (effects (font (size 1 1))))
  (property "Footprint Status" "封装几何仍需制造审查" (at 0 0 0) (hide yes) (show_name no) (do_not_autoplace no) (effects (font (size 1 1))))
  (pin "1")
  (pin "2"))
 (symbol
  (lib_id "AI_MCUTOOL:COMMON_GND")
  (at 151.13 180.34 0)
  (unit 1)
  (body_style 1)
  (exclude_from_sim no)
  (in_bom no)
  (on_board no)
  (in_pos_files yes)
  (dnp no)
  (property "Reference" "#PWR08015" (at 0 0 0) (hide yes) (show_name no) (do_not_autoplace no) (effects (font (size 1 1))))
  (property "Value" "COMMON_GND" (at 151.13 175.26 0) (hide yes) (show_name no) (do_not_autoplace no) (effects (font (size 1 1))))
  (property "Footprint" "" (at 0 0 0) (hide yes) (show_name no) (do_not_autoplace no) (effects (font (size 1 1))))
  (property "Datasheet" "" (at 151.13 180.34 0) (show_name no) (do_not_autoplace no) (effects (font (size 1.27 1.27))))
  (property "Description" "" (at 151.13 180.34 0) (show_name no) (do_not_autoplace no) (effects (font (size 1.27 1.27))))
  (pin "1")))
